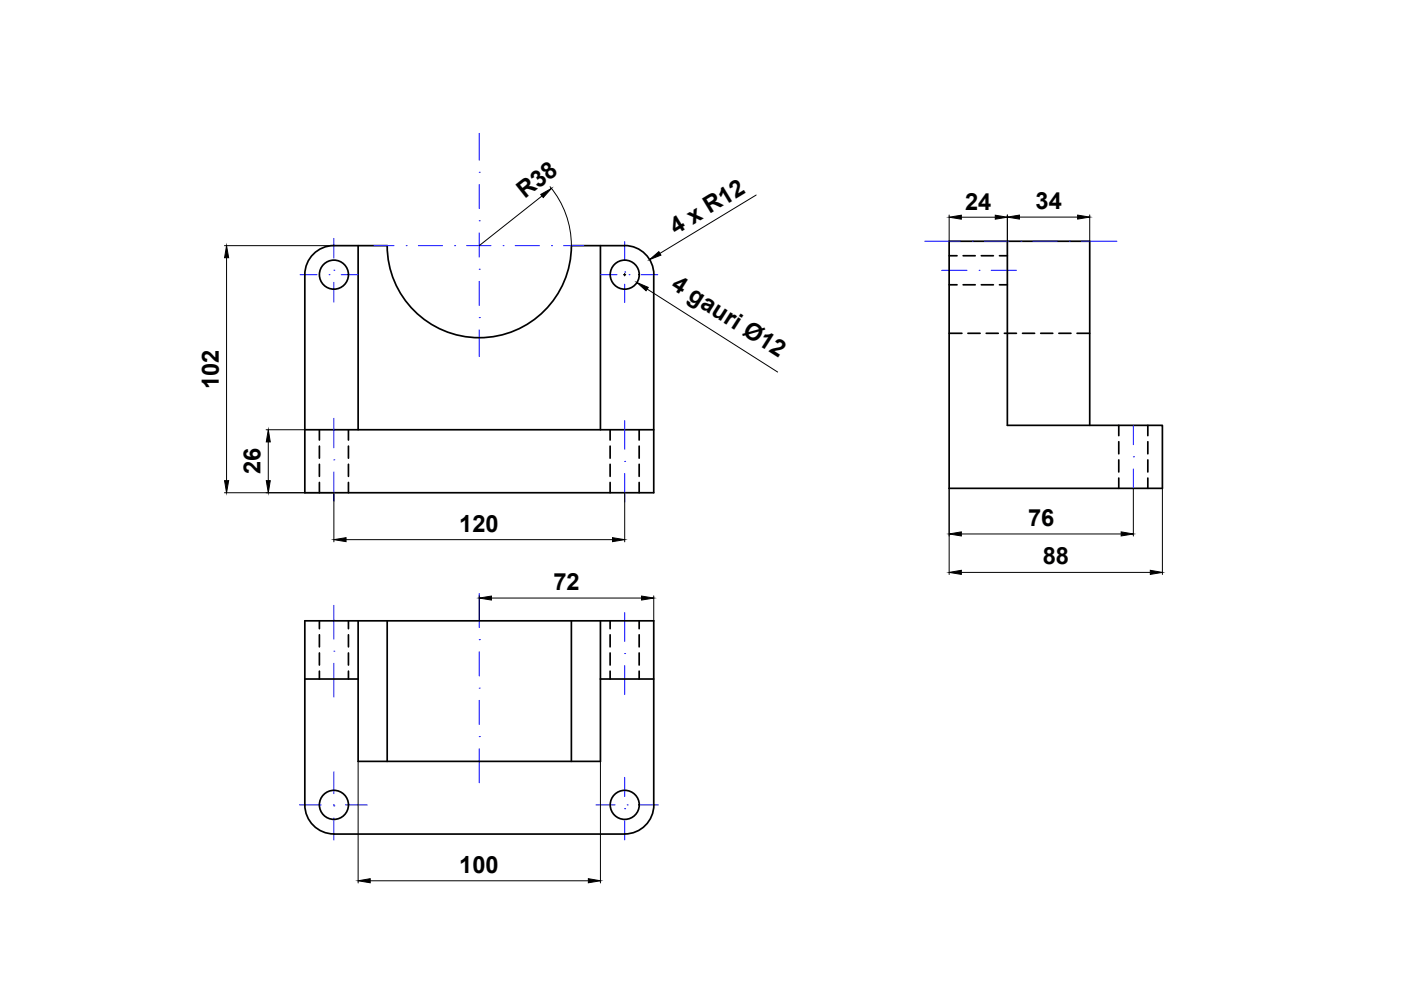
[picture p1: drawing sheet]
<svg xmlns="http://www.w3.org/2000/svg" width="297mm" height="210mm" viewBox="0 0 297 210" stroke-linecap="round" stroke-linejoin="round" font-family="sans-serif">
<!-- layer: VISIBLE -->
<g fill="none" stroke="#000" stroke-width=".36">
<path d="M70.8 52.1h11.3M70.8 52.1a6.2 6.2 0 0 0-6.2 6.1v46.3h74v-46.3a6.1 6.1 0 0 0-6.1-6.1M75.9 52.1v39M82.1 52.1a19.5 19.5 0 0 0 19.5 19.5 19.5 19.5 0 0 0 19.5-19.5M121.1 52.1h11.3M127.3 52.1v39M213.6 51.2v39h32.9v13.3h-45.3v-52.3h29.8v39M64.6 91.1h74M64.6 131.6h74v39a6.2 6.2 0 0 1-6.2 6.2h-61.6a6.2 6.2 0 0 1-6.2-6.2zM75.9 131.6v29.8h51.4v-29.8M82.1 131.6v29.8M121.1 131.6v29.8"/>
<path d="M64.6 144h11.3M127.3 144h11.3"/>
<circle cx="70.8" cy="58.2" r="3.1"/>
<circle cx="132.5" cy="58.2" r="3.1"/>
<circle cx="70.8" cy="170.6" r="3.1"/>
<circle cx="132.5" cy="170.6" r="3.1"/>
</g>
<!-- layer: AXIS -->
<g fill="none" stroke="#00f" stroke-width=".21">
<path d="M101.6 36.5h.1M101.6 28.3v5.7M101.6 39.1v5.1M63.6 58.2h3.6M69.8 58.2h.1M70.8 57.3h.1M70.8 50.5v4.2M70.8 59.9v4.1M72.4 58.2h3.5M79.3 52.1h4.3M86.1 52.1h.1M88.7 52.1h5.1"/>
<path d="M96.4 52.1h.1M99 52.1h5.1M101.6 57.1h.1M101.6 46.8h.1M101.6 49.4v5.1M101.6 59.6v5.2M106.7 52.1h.1M109.2 52.1h5.2M116.9 52.1h.1M119.5 52.1h4.3M127.3 58.2h3.5M132.4 57.7h.1"/>
<path d="M132.4 51.2v3.9M133.4 58.2h.1M135.9 58.2h3.6M196.1 51.2h7.5M199.7 57.3h5.3M206.2 51.2h.1M207.6 57.3h.1M208.8 51.2h5.1M210.1 57.3h5.4M216.5 51.2h.1M219 51.2h5.2M226.7 51.2h.1"/>
<path d="M229.3 51.2h7.5M101.6 67.3h.1M101.6 69.9v5.7M132.4 60.3v3.8M70.8 97.5h.1M70.8 88.7v6.2M132.4 97.8h.1M132.4 89.2v6M240.3 96.9h.1M240.3 90.2v4.1M240.3 99.4v4.1M70.8 100.1v6.2"/>
<path d="M132.4 100.4v6.1M70.8 138.1h.1M70.8 128.3v7.2M101.6 135.6h.1M101.6 125.8v7.3M101.6 138.2v5.1M132.4 138.6h.1M132.4 129.9v6.1M70.8 140.6v7.2M101.6 145.9h.1M101.6 156.2h.1M101.6 148.5v5.1"/>
<path d="M101.6 158.7v7.3M132.4 141.2v6.1M63.5 170.7h4.6M70.7 170.7h.1M70.8 170.9h.1M70.8 163.6v4.7M70.8 173.4v4.7M73.2 170.7h4.7M126.4 170.7h4M132.4 171.5h.1M132.4 164.8v4.1M132.4 174v4.1"/>
<path d="M133 170.7h.1M135.5 170.7h4.1"/>
</g>
<!-- layer: INVISIBLE -->
<g fill="none" stroke="#000" stroke-width=".36">
<path d="M201.2 54.2h1.7M204.2 54.2h2.6M208.1 54.2h2.5M211.9 54.2h1.7M201.2 60.4h1.7M201.2 70.7h2.7M204.2 60.4h2.6M205.2 70.7h2.6M208.1 60.4h2.5M209.1 70.7h2.6M211.9 60.4h1.7M212.9 70.7h2.6"/>
<path d="M216.8 70.7h2.6M220.6 70.7h2.6M224.5 70.7h2.6M228.4 70.7h2.6M67.7 91.1v2.2M67.7 94.6v2.5M67.7 98.4v2.6M73.9 91.1v2.2M73.9 94.6v2.5M73.9 98.4v2.6M129.4 91.1v2.2M129.4 94.6v2.5"/>
<path d="M129.4 98.4v2.6M135.5 91.1v2.2M135.5 94.6v2.5M135.5 98.4v2.6M237.2 90.2v2.2M237.2 93.7v2.5M237.2 97.5v2.6M243.4 90.2v2.2M243.4 93.7v2.5M243.4 97.5v2.6M67.7 102.3v2.2M73.9 102.3v2.2"/>
<path d="M129.4 102.3v2.2M135.5 102.3v2.2M237.2 101.4v2.1M243.4 101.4v2.1M67.7 131.6v1.7M67.7 134.6v2.6M67.7 138.4v2.6M73.9 131.6v1.7M73.9 134.6v2.6M73.9 138.4v2.6M129.4 131.6v1.7M129.4 134.6v2.6"/>
<path d="M129.4 138.4v2.6M135.5 131.6v1.7M135.5 134.6v2.6M135.5 138.4v2.6M67.7 142.3v1.7M73.9 142.3v1.7M129.4 142.3v1.7M135.5 142.3v1.7"/>
</g>
<!-- layer: DIMENSION -->
<g fill="none" stroke="#000" stroke-width=".21">
<path d="M116.6 39.6a19.5 19.5 0 0 1 4.5 12.5M47.6 52.1h23.2M48 54.6v47.3M114.9 41.6l-13.3 10.5M132.2 58.2h.5M132.4 58v.5M160.3 41.4l-20.4 12.3M201.2 45.6v5.6M203.8 46.1h7.2M213.6 45.6v5.6M216.1 46h12.4M231 45.6v5.6"/>
<path d="M137.2 61.3l27.7 17.6M56.4 91.1h8.2M56.9 93.7v8.2M47.6 104.5h23.2v10.4M73.4 114.4h56.5M132.4 104.5v10.4M201.2 103.5v18.3M203.8 113.2h33.9M240.3 103.5v10.2M246.5 103.5v18.3M101.6 126.3v5.3M104.2 126.8h31.8"/>
<path d="M138.6 126.3v5.3M203.8 121.4h40.1M75.9 161.4v25.8M127.3 161.4v25.8M78.5 186.7h46.2"/>
</g>
<g fill="#000" stroke="#000" stroke-width=".21">
<path d="M48 52.1l.5 2.5h-.9zM114.6 41.2l2.3-1.2-1.7 1.9zM137.7 55l2-1.6 .4 .7zM201.2 46.1l2.6-.5v.9zM211 45.6l2.6 .5-2.6 .4zM213.6 46l2.5-.4v.9zM228.5 45.6l2.5 .4-2.5 .5zM135 59.9l2.4 1-.4 .8zM56.9 91.1l.4 2.6h-.8zM47.6 101.9h.9l-.5 2.6zM56.5 101.9h.8l-.4 2.6zM70.8 114.4l2.6-.4v.8z"/>
<path d="M129.9 114l2.5 .4-2.5 .4zM201.2 113.2l2.6-.4v.8zM237.7 112.8l2.6 .4-2.6 .4zM101.6 126.8l2.6-.4v.8zM136 126.4l2.6 .4-2.6 .4zM201.2 121.4l2.6-.5v.9zM243.9 120.9l2.6 .5-2.6 .4zM75.9 186.7l2.6-.4v.9zM124.7 186.3l2.6 .4-2.6 .5z"/>
</g>
<g font-size="5">
<text x="111.3" y="42.3" transform="rotate(-38 111.3 42.3)">R38</text>
<text x="204.6" y="44.4">24</text>
<text x="219.5" y="44.4">34</text>
<text x="143.3" y="49.8" transform="rotate(-31 143.3 49.8)">4 x R12</text>
<text x="142.1" y="61.2" transform="rotate(32 142.1 61.2)">4 gauri Ø12</text>
<text x="46.4" y="82.5" transform="rotate(-90 46.4 82.5)">102</text>
<text x="55.2" y="100.6" transform="rotate(-90 55.2 100.6)">26</text>
<text x="97.4" y="112.7">120</text>
<text x="218" y="111.5">76</text>
<text x="221.1" y="119.7">88</text>
<text x="117.3" y="125.2">72</text>
<text x="97.4" y="185.1">100</text>
</g>
</svg>
